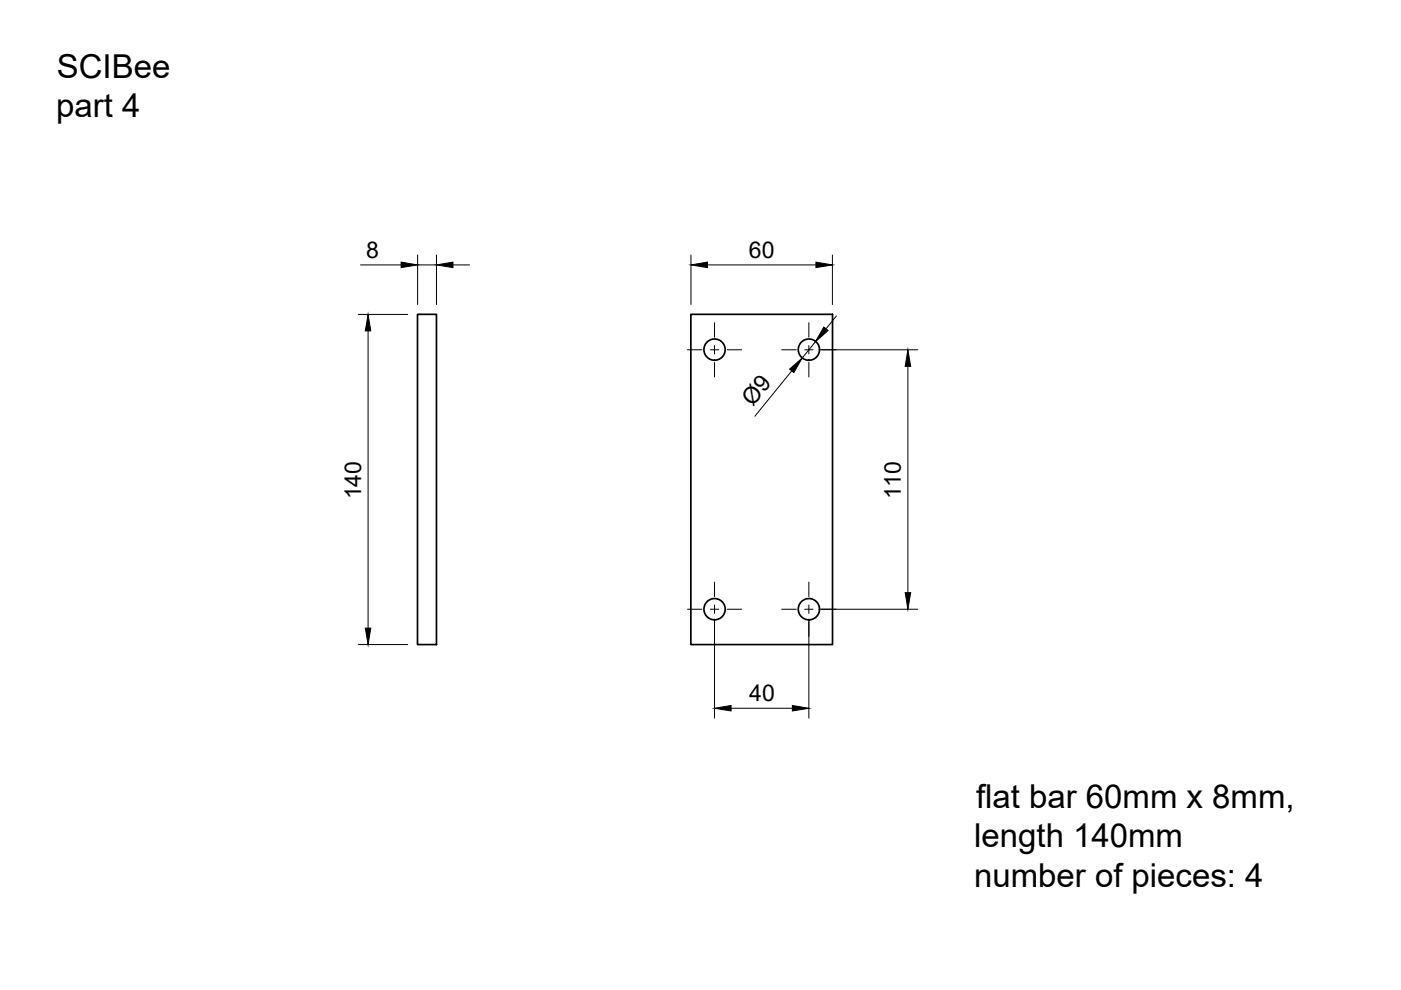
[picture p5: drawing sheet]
<svg xmlns="http://www.w3.org/2000/svg" width="297mm" height="210mm" viewBox="0 0 297 210" stroke-linecap="round" stroke-linejoin="round" font-family="sans-serif">
<!-- layer: Visible -->
<g fill="none" stroke="#000" stroke-width=".36">
<path d="M88.5 66.6h4v70.1h-4zM146.5 66.6h30v70.1h-30z"/>
<circle cx="151.5" cy="74.1" r="2.25"/>
<circle cx="171.5" cy="74.1" r="2.25"/>
<circle cx="151.5" cy="129.2" r="2.25"/>
<circle cx="171.5" cy="129.2" r="2.25"/>
</g>
<!-- layer: FD_Dimensions -->
<g fill="none" stroke="#000" stroke-width=".21">
<path d="M76.4 56.2h8.6M88.5 54.1v10.5M88.5 56.2h4M92.5 54.1v10.5M96 56.2h3.5M146.5 54.1v10.5M150 56.2h23M176.5 54.1v10.5M75.9 66.7h10.5M78 70.2v63M167.9 78.6l-7.9 9.7M172.9 72.4l-2.8 3.5"/>
<path d="M173.6 74.2h21M177.3 67l-2.2 2.7M192.5 77.7v48M75.9 136.7h10.5M151.5 131.3v21M171.5 131.3v21M173.6 129.2h21M155 150.2h13"/>
</g>
<path d="M85 55.6l3.5 .6-3.5 .5zM92.5 56.2l3.5-.6v1.1zM146.5 56.2l3.5-.6v1.1zM173 55.6l3.5 .6-3.5 .5zM78 66.7l.6 3.5h-1.2zM167.4 78.3l2.7-2.4-1.8 3.1zM174.7 69.3l.9 .8-2.7 2.3zM192.5 74.2l.6 3.5h-1.2zM77.4 133.2h1.2l-.6 3.5zM191.9 125.7h1.2l-.6 3.5zM151.5 150.2l3.5-.6v1.1zM168 149.6l3.5 .6-3.5 .5z" fill="#000" stroke="#000" stroke-width=".21"/>
<!-- layer: Smart Centers -->
<g fill="none" stroke="#000" stroke-width=".21">
<path d="M145.8 74.2h3M150.6 74.2h1.8M151.5 68.4v3.1M151.5 73.3v1.7M151.5 76.8v3.1M154.2 74.2h3M165.7 74.2h3.1M170.6 74.2h1.8M171.5 68.4v3.1M171.5 73.3v1.7M171.5 76.8v3.1M174.2 74.2h3"/>
<path d="M145.8 129.2h3M150.6 129.2h1.8M151.5 123.4v3.1M151.5 128.3v1.8M151.5 131.8v3.1M154.2 129.2h3M165.7 129.2h3.1M170.6 129.2h1.8M171.5 123.4v3.1M171.5 128.3v1.8M171.5 131.8v3.1M174.2 129.2h3"/>
</g>
<g font-size="7">
<text x="12.1" y="16.5">SCIBee</text>
<text x="11.9" y="24.8">part 4</text>
<text x="206.9" y="171.3">flat bar 60mm x 8mm,</text>
<text x="206.6" y="179.6">length 140mm</text>
<text x="206.5" y="188.1">number of pieces: 4</text>
</g>
<g font-size="4.9">
<text x="77.6" y="54.7">8</text>
<text x="158.8" y="54.7">60</text>
<text x="159.6" y="86.4" transform="rotate(-51 159.6 86.4)">Ø9</text>
<text x="76.6" y="105.9" transform="rotate(-90 76.6 105.9)">140</text>
<text x="191" y="105.9" transform="rotate(-90 191 105.9)">110</text>
<text x="158.9" y="148.7">40</text>
</g>
</svg>
